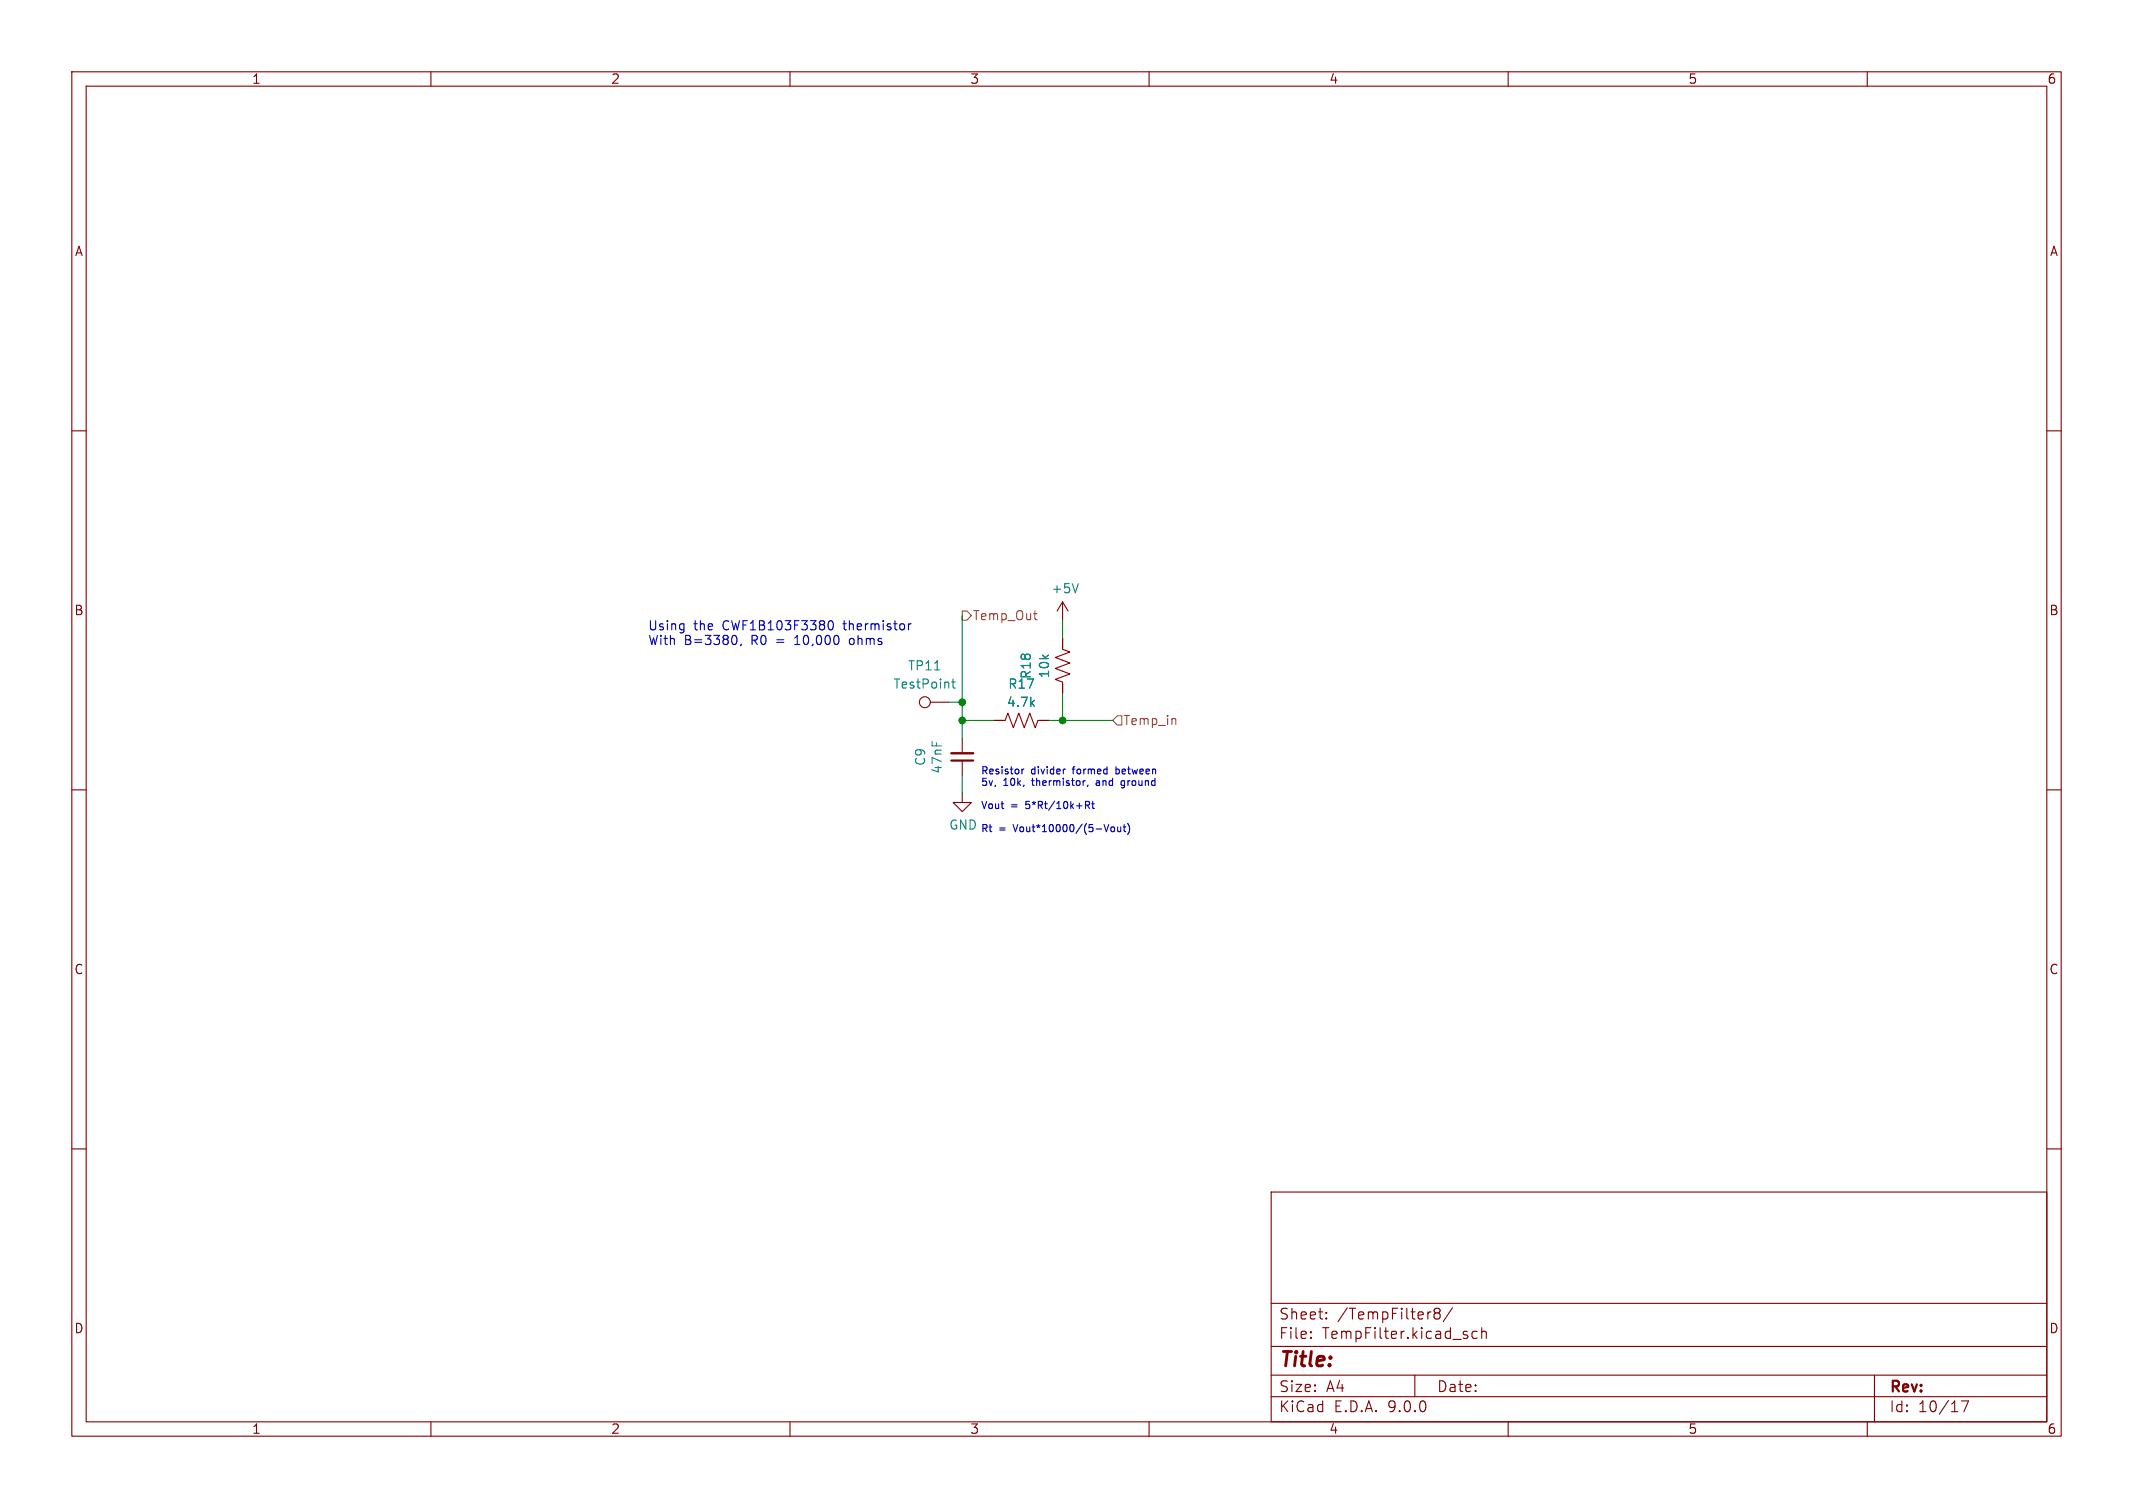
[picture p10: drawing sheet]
<svg xmlns="http://www.w3.org/2000/svg" width="297mm" height="210mm" viewBox="0 0 297 210" stroke-linecap="round" stroke-linejoin="round" font-family="sans-serif">
<path d="M0 0h297v210h-297z" fill="#fff" stroke="#fff" stroke-width=".14"/>
<g fill="none" stroke="#840000" stroke-width=".15">
<path d="M10 10h277v190h-277zM12 12h273v186h-273zM60 10v2M110 10v2M160 10v2M210 10v2M260 10v2M10 60h2M285 60h2M129.5 97.8h2.6M148 88.9v1.5l1 .4-2.1 .8 2.1 .7-2.1 .8 2.1 .8-2.1 .7 1.1 .4v1.5M148 83.8l-.8 1.3"/>
<path d="M148 83.8l.7 1.3M148 83.8v2.6M10 110h2M134 110.5v1.3h1.3l-1.3 1.2-1.3-1.2h1.3M134 102.9v2M134 105.9v2.1M138.4 100.3h1.6l.3-1 .8 2 .8-2 .7 2 .8-2 .7 2 .4-1h1.5M285 110h2M10 160h2M177 166h108v32h-108zM285 160h2M60 198v2"/>
<path d="M110 198v2M160 198v2M177 194.5h108M177 191.5h108M177 187.5h108M177 181.5h108M182.5 186.3h.1l-.1 .1M182.5 186.3v.1M182.5 185.5v.1M182.5 185.5h.1l-.1 .1M184.7 183.6v.1M184.7 183.6h-.1l.1 .1"/>
<path d="M184.7 182.8v.1M184.7 182.8h-.1l.1 .1M197 191.5v3M200 182.8h-.2a.31 .31 0 0 1-.1-.4 .31 .31 0 0 1 .3-.2l.4 .1a.31 .31 0 0 1 .1 .3 .31 .31 0 0 1-.3 .2M200 182.8l-.3 .3v.5l.3 .1 .4-.1 .1-.2v-.4l-.3-.2M200 182.8h.2M202.2 182.1l-1.2 2M205.7 185.5l-.5-.1-.2 .3v.4l.1 .2 .1 .1 .5-.1M206.3 185.5a.37 .37 0 0 1 .7 .1v.8M206.3 184.9v1.5M210 198v2M260 198v2"/>
<path d="M261 191.5v6.5M273.1 195.1h1l-.6 1.5"/>
<circle cx="128.8" cy="97.8" r=".76"/>
</g>
<path d="M130.1 93.3h.8M132.5 95h.5M132.7 94.6v1l.1 .2h.2M150.2 81.3l-.5 1.2" fill="none" stroke="#008484" stroke-width=".15"/>
<path d="M132.5 105.9h3" fill="none" stroke="#840000" stroke-width=".3"/>
<path d="M132.5 104.9h3" fill="none" stroke="#840000" stroke-width=".33"/>
<path d="M134 85.1h.6l.7 .6-.7 .7h-.6zM143.9 85.5h.5M144.3 86.3h.1M155.6 99.7h.6v1.3h-.6l-.7-.7zM163.7 100.1v.8" fill="none" stroke="#848400" stroke-width=".15"/>
<path d="M132.1 97.8h1.9M134 85.7v17.2M148 86.4v2.5M148 96.5v3.8M134 108v2.5M134 100.3h4.4M146 100.3h8.9" fill="none" stroke="#008400" stroke-width=".15"/>
<g fill="none" stroke="#0000c2" stroke-width=".15">
<path d="M95.1 86.9h.1M95.2 86.9v1.1M95.2 87.7h-.1M102.3 88.5a.79 .79 0 0 1 0 1.3M103.2 89.7l-.1 .2M110.7 89.8h.7M110.8 88.8h-.1M115.4 86.6l.3-.2a.79 .79 0 0 1 0 1.3l-.3-.1M118.4 89l-.1 .2v.3l.1 .2M126.5 86.9v.8M126.9 86.9h-.3l-.1 .2M142.3 107.1v.7"/>
<path d="M142.6 107.1l-.3 .2M148.3 107.1l-.2 .1M151.1 108.7l-.2 .1M151.1 112.1h.5l.1-.2v-.2l-.6-.1v1M151.4 112.1l.3 .5M151.5 109.3l-.1 .2M152 111.9h.4M152.1 111.6v.9l.3 .1M152.7 109.1v.2M154.7 115.3l.2-.1 .2 .1 .1 .3-.1 .2h-.2l-.2-.1zM155.4 106.8v1M155.4 107.7l.1 .1"/>
<path d="M155.5 107.1l-.1 .1M155.6 115.2l.1 .6h.2l.2-.1M156.1 115.2v.6M156.1 109.7h.4M156.4 115.2h.4M156.5 108.7l-.3 .1-.1 .1v.4l.4 .1M156.5 114.8v.9l.3 .1M157 114.7a1.15 1.15 0 0 1 0 1.5"/>
</g>
<g fill="#008400" stroke="#008400" stroke-width=".15">
<circle cx="134" cy="97.8" r=".46"/>
<circle cx="134" cy="100.3" r=".46"/>
<circle cx="148" cy="100.3" r=".46"/>
</g>
<text font-size="2.8" fill="#840000" x="178" y="190.9">Title:</text>
<g font-size="2.1" fill="#840000">
<text x="178" y="184">Sheet:</text>
<text x="186.2" y="184">/TempFilter8/</text>
<text x="178" y="186.7">File:</text>
<text x="184.1" y="186.7">TempFilter.kicad_sch</text>
<text x="178" y="196.9">KiCad</text>
<text x="178" y="194.1">Size:</text>
<text x="184.7" y="194.1">A4</text>
<text x="185.7" y="196.9">E.D.A.</text>
<text x="193.3" y="196.9">9.0.0</text>
<text x="200" y="194.1">Date:</text>
<text x="263" y="194.3">Rev:</text>
<text x="263" y="196.9">Id:</text>
<text x="267.1" y="196.9">10/17</text>
</g>
<g font-size="1.8" fill="#840000">
<text x="35" y="11.9">1</text>
<text x="85" y="11.9">2</text>
<text x="135" y="11.9">3</text>
<text x="185" y="11.9">4</text>
<text x="235" y="11.9">5</text>
<text x="285" y="11.9">6</text>
<text x="10.3" y="35.9">A</text>
<text x="285.3" y="35.9">A</text>
<text x="10.3" y="85.9">B</text>
<text x="285.3" y="85.9">B</text>
<text x="10.3" y="135.9">C</text>
<text x="285.3" y="135.9">C</text>
<text x="10.3" y="185.9">D</text>
<text x="285.3" y="185.9">D</text>
<text x="35" y="199.9">1</text>
<text x="85" y="199.9">2</text>
<text x="135" y="199.9">3</text>
<text x="185" y="199.9">4</text>
<text x="235" y="199.9">5</text>
<text x="285" y="199.9">6</text>
</g>
<g font-size="1.8" fill="#008484">
<text x="146.3" y="82.8">+5V</text>
<text x="126.3" y="93.6">TP11</text>
<text x="143.7" y="94.7" transform="rotate(-90 143.7 94.7)">R18</text>
<text x="146.3" y="94.5" transform="rotate(-90 146.3 94.5)">10k</text>
<text x="124.3" y="96.1">TestPoint</text>
<text x="140.1" y="98.7">4.7k</text>
<text x="140.3" y="96.1">R17</text>
<text x="129" y="106.8" transform="rotate(-90 129 106.8)">C9</text>
<text x="131.3" y="107.8" transform="rotate(-90 131.3 107.8)">47nF</text>
<text x="132.1" y="115.7">GND</text>
</g>
<g font-size="1.8" fill="#0000c2">
<text x="90.2" y="87.9">Using</text>
<text x="90.2" y="89.9">With</text>
<text x="95.3" y="89.9">B=3380,</text>
<text x="96.6" y="87.9">the</text>
<text x="100.7" y="87.9">CWF1B103F3380</text>
<text x="104.7" y="89.9">R0</text>
<text x="108.4" y="89.9">=</text>
<text x="111.1" y="89.9">10,000</text>
<text x="117.8" y="87.9">thermistor</text>
<text x="118.9" y="89.9">ohms</text>
</g>
<g font-size="1.8" fill="#848400">
<text x="135.4" y="86.6">Temp_Out</text>
<text x="156.3" y="101.2">Temp_in</text>
</g>
<g font-size="1.4" fill="#0000c2">
<text x="136.5" y="107.9">Resistor</text>
<text x="143.6" y="107.9">divider</text>
<text x="149.6" y="107.9">formed</text>
<text x="155.8" y="107.9">between</text>
<text x="136.5" y="109.5">5v,</text>
<text x="136.5" y="112.7">Vout</text>
<text x="139.7" y="109.5">10k,</text>
<text x="140.8" y="112.7">=</text>
<text x="143" y="112.7">5*Rt/10k+Rt</text>
<text x="143.9" y="109.5">thermistor,</text>
<text x="153.1" y="109.5">and</text>
<text x="156.8" y="109.5">ground</text>
<text x="136.5" y="116">Rt</text>
<text x="139.1" y="116">=</text>
<text x="141.4" y="116">Vout*10000/(5-Vout)</text>
</g>
</svg>
